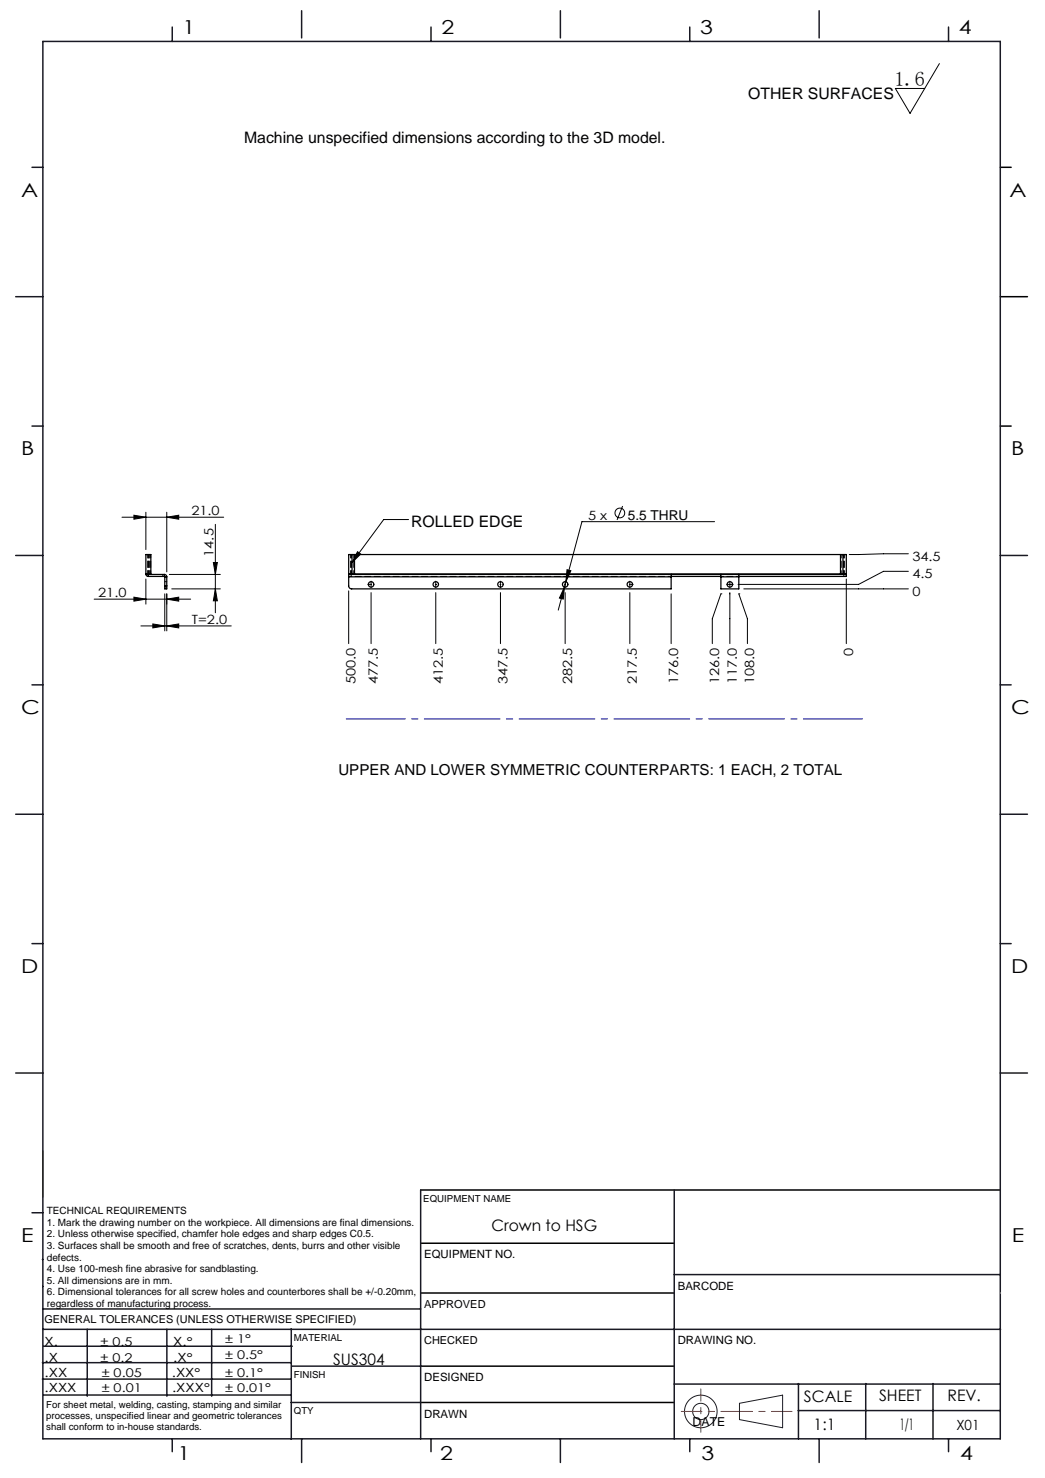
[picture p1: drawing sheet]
<svg xmlns="http://www.w3.org/2000/svg" width="210mm" height="297mm" viewBox="0 0 210 297" stroke-linecap="round" stroke-linejoin="round" font-family="sans-serif">
<g fill="none" stroke="#191924" stroke-width=".2">
<path d="M8.6 231.2v9.4M148.6 282l8.7-1.6v6.5l-8.7-1.6z"/>
<circle cx="140.8" cy="283.6" r="3.3"/>
<circle cx="140.8" cy="283.6" r="1.64"/>
</g>
<path d="M201 33.6h2.2M201 59.6h5.5M201 85.6h2.2M84.5 239.1h116.5M84.6 259.8h50.9M84.6 249.8h50.9M84.6 274.5h50.9M84.5 281.8h51" fill="none" stroke="#000" stroke-width=".3"/>
<path d="M136.9 283.6h22.3" fill="none" stroke="#f00" stroke-width=".2" stroke-dasharray="6.3 1.3 1.3 1.3" stroke-dashoffset="2.2"/>
<path d="M140.8 287.8v-8.7" fill="none" stroke="#f00" stroke-width=".2" stroke-dasharray="6.3 1.3 1.3 1.3" stroke-dashoffset="3.9"/>
<g fill="none" stroke="#191924" stroke-width=".3">
<path d="M8.6 8.3h192.4v280.8h-192.4zM34.6 5.4v2.9M60.6 2.2v5.4M86.6 5.4v2.9M112.6 2.2v5.4M138.6 5.4v2.9M164.6 2.2v5.4M190.6 5.4v2.9M6.4 33.6h2.2M3.2 59.6h5.4M6.4 85.6h2.2M3.2 111.6h5.4"/>
<path d="M201 111.6h5.5M6.4 137.6h2.2M201 137.6h2.2M3.2 163.6h5.4M201 163.6h5.5M6.4 189.6h2.2M201 189.6h2.2M3.2 215.6h5.4M201 215.6h5.5M84.5 239.1v50M135.5 239.1v50M6.4 243.7h2.2"/>
<path d="M8.5 253.1h.1M8.6 258.5h.1M135.5 256.1h65.5M8.5 277.1h49.9M8.5 273.8h49.9M8.6 267.1h75.9M8.6 263h75.9M8.8 270.5h49.9M17.5 267.1v13.5M33.5 267.1v13.5M42.5 267.1v13.5M58.5 267.1v22.1"/>
<path d="M58.6 274.5h26M84.6 267.1h116.5M135.5 278.1h65.5M160.5 278v11.1M174 278v11.1M187.5 278v11.1M8.8 280.3h49.7M34.6 289.1v2.6M58.5 281.8h26M60.6 289.1v4.8M86.6 289.1v2.6M112.6 289.1v4.8"/>
<path d="M138.6 289.1v2.6M160.4 283.5h40.6M164.6 289.1v4.8M190.6 289.1v2.6"/>
</g>
<path d="M201 259.8h.1" fill="none" stroke="#c0c0c0" stroke-width=".2"/>
<g fill="none" stroke="#000" stroke-width=".2">
<path d="M188.8 12.8l-5.9 10-3-5h5.9M24.5 103.9h20.5M26.9 120l2.4 .4-2.4 .4zM26.9 103.5l2.4 .4-2.4 .4zM29.3 116.4v5M29.3 102.9v7.5M33.1 119.3v7.5M33.5 119.3v7.5M33.5 103.9l2.4-.4v.8zM33.5 102.9v12M34 115.4h10.3M34.5 118.3h9.8"/>
<path d="M42.9 113h.8l-.4 2.4zM43.3 118.3l.4 2.4h-.8zM43.3 105.4v17.7M70.1 118.7v10.6M71.8 110.9l.7 .4-1.8 1.7zM74.6 119.1v10.2M82.1 104.4h-5l-6.4 8.6M87.5 117.4h.2M87.6 117.3v.2M87.6 119.1v10.2M100.6 119.1v10.2M113.4 118l-.2 2.4-.8-.2z"/>
<path d="M113.6 119.1v10.2M113.9 114.5l.8 .2-1 2.2zM125.1 101.7l-1.1 2.8M126.6 119.1v10.2M134.9 119.3v10M143.6 104.8h-26.7l-4.7 17.8M144.9 119.3h.1M144.9 119.3l-1.8 5v5M146.6 117.4h.2M146.7 119.1v10.2M146.7 117.3v.2M148.5 119.3h.1"/>
<path d="M148.5 119.3l1.7 5v5M149.5 118.3h33M170.1 116.4v12.9M182.5 114.8h-5l-5 2.6h-24.2M182.5 111.3l-11.8 .1M18.9 120.4h19.4M28.3 125.8h18.2M30.7 125.4l2.4 .4-2.4 .4zM33.5 125.8l2.4-.4v.8zM33.5 120.4l2.4-.4v.8z"/>
<circle cx="124.6" cy="103.1" r=".98"/>
</g>
<g fill="none" stroke="#000" stroke-width=".2" stroke-dasharray="15.2 1.3 1.3 1.3">
<path d="M74.4 117.4h-.5M74.6 117.4v-.1M74.6 117.4h-.1M74.6 117.4v.1M74.6 117.4h.1M74.6 117.2v-.4M74.6 117.6v.5M87.6 117.2v-.4M87.6 117.6v.5M100.6 117.4v-.1M100.6 117.4h-.1M100.6 117.4v.1"/>
<path d="M100.6 117.4h.1M100.6 117.2v-.4M100.6 117.6v.5M113.6 117.4v-.1M113.6 117.4h-.1M113.6 117.4v.1M113.6 117.4h.1M113.6 117.2v-.4M113.6 117.6v.5M126.6 117.4v-.1M126.6 117.4h-.1M126.6 117.4v.1"/>
<path d="M126.6 117.4h.1M126.6 117.2v-.4M126.6 117.6v.5M126.8 117.4h.4M146.5 117.4h-.5M146.7 117.2v-.4M146.7 117.6v.5M146.9 117.4h.4"/>
</g>
<path d="M69.6 144.5h103.7" fill="none" stroke="#00f" stroke-width=".2" stroke-dasharray="15.2 1.3 1.3 1.3" stroke-dashoffset="3.4"/>
<g fill="#000">
<path d="M71.8 110.9l.7 .4-1.8 1.7z"/>
<path d="M26.9 103.5l2.4 .4-2.4 .4zM33.5 103.9l2.4-.4v.8z"/>
<path d="M42.9 113h.8l-.4 2.4zM43.3 118.3l.4 2.4h-.8z"/>
<path d="M113.4 118l-1 2.2 .8 .2zM113.9 114.5l-.2 2.4 1-2.2z"/>
<path d="M33.5 125.8l2.4-.4v.8zM30.7 125.4l2.4 .4-2.4 .4z"/>
<path d="M33.5 120.4l2.4-.4v.8zM26.9 120l2.4 .4-2.4 .4z"/>
</g>
<g fill="none" stroke="#000" stroke-width=".25">
<path d="M29.3 111.4h1v4h-1zM29.3 115.4l.2 .3 .3 .1M29.7 115.4h.1M29.8 115.8h3.2M29.8 115.4v.4M29.8 115.4h3.2M33 115.8l.1 .1M33 115.4l.4 .2 .1 .3M33 115.4v.4M33.1 117.7v.6h.4v-.6M33.1 117.7h.4M33.1 115.9h.4"/>
<path d="M33.1 115.9v1.8M33.5 115.9v1.8M70.1 115.9v1.8a.6 .6 0 0 0 .6 .6h64.2v-2.4M70.1 115.9h64.8M70.6 115.4h.1M70.7 111.4h-.6v4h.6M70.7 111.4v4M70.7 111.4h98.7M70.7 115.4h98.7M71.2 111.4v4M134.9 115.4v.5M134.9 115.8h10"/>
<path d="M144.9 115.4v.5M144.9 115.9v2.4h3.6v-2.4M144.9 115.9h3.6M148.5 115.4v.5M148.5 115.8h21.6v-.4h-100v.5M168.9 111.4v4M169.4 111.4h.7v4h-.7M169.4 111.4v4M169.6 115.4h.1"/>
<circle cx="74.6" cy="117.4" r=".55"/>
<circle cx="87.6" cy="117.4" r=".55"/>
<circle cx="100.6" cy="117.4" r=".55"/>
<circle cx="113.6" cy="117.4" r=".55"/>
<circle cx="126.6" cy="117.4" r=".55"/>
<circle cx="146.7" cy="117.4" r=".55"/>
</g>
<g fill="none" stroke="#000" stroke-width=".2" stroke-dasharray="1.3 .6" stroke-dashoffset=".6">
<path d="M29.7 115.4v-4M29.7 111.4v4M29.9 115.4v-4M30.1 111.4v4M30.3 115.4v-4M70.1 115.8h64.8M70.5 111.4v4M70.6 115.4v-4M71.1 111.4v4M169 115.4v-4M169.5 111.4v4M169.6 111.4v4"/>
<path d="M169.7 115.4v-4"/>
</g>
<path d="M32.7 115.8v-.4M33.1 118h.4M33.5 116.9h-.4M70.6 115.8v-.4M169.6 115.4v.4" fill="none" stroke="#000" stroke-width=".2" stroke-dasharray="1.3 .6"/>
<path d="M144.9 115.8h3.6" fill="none" stroke="#000" stroke-width=".2" stroke-dasharray="1.3 .6" stroke-dashoffset=".7"/>
<text font-size="4.1" x="179.7" y="17.2">1.6</text>
<g font-size="3.9">
<text x="36.7" y="6.9">1</text>
<text x="88.7" y="6.9">2</text>
<text x="140.7" y="6.9">3</text>
<text x="192.7" y="6.9">4</text>
<text x="4.2" y="39.5">A</text>
<text x="202.9" y="39.5">A</text>
<text x="4.2" y="91.5">B</text>
<text x="203.2" y="91.5">B</text>
<text x="4.2" y="143.5">C</text>
<text x="203.2" y="143.5">C</text>
<text x="4.2" y="195.5">D</text>
<text x="203.2" y="195.5">D</text>
<text x="4.2" y="249.6">E</text>
<text x="203.3" y="249.6">E</text>
<text x="35.7" y="293.4">1</text>
<text x="88.4" y="293.4">2</text>
<text x="141" y="293.4">3</text>
<text x="193" y="293.4">4</text>
</g>
<g font-size="3.2">
<text x="150.4" y="20">OTHER SURFACES</text>
<text x="49" y="28.8">Machine unspecified dimensions according to the 3D model.</text>
<text x="82.6" y="105.9">ROLLED EDGE</text>
<text x="98.8" y="247.3">Crown to HSG</text>
<text x="67" y="274.2">SUS304</text>
<text x="161.6" y="281.7">SCALE</text>
<text x="176.7" y="281.5">SHEET</text>
<text x="190.4" y="281.5">REV.</text>
<text x="163.5" y="287.3">1:1</text>
<text x="180.8" y="287.3">1/1</text>
</g>
<text font-size="3" x="68" y="155.7">UPPER AND LOWER SYMMETRIC COUNTERPARTS: 1 EACH, 2 TOTAL</text>
<text font-size="2.8" x="192.2" y="287.3">X01</text>
<text font-size="2.7" x="126.2" y="104.4">5.5 THRU</text>
<g font-size="2.6">
<text x="38.5" y="103.6">21.0</text>
<text x="118.2" y="104.4">5 x</text>
<text x="42.9" y="111.9" transform="rotate(-90 42.9 111.9)">14.5</text>
<text x="183.4" y="112.7">34.5</text>
<text x="183.4" y="119.7">0</text>
<text x="183.4" y="116.2">4.5</text>
<text x="19.7" y="120">21.0</text>
<text x="38.6" y="125.4">T=2.0</text>
<text x="171.5" y="131.8" transform="rotate(-90 171.5 131.8)">0</text>
<text x="71.5" y="137.5" transform="rotate(-90 71.5 137.5)">500.0</text>
<text x="76" y="137.5" transform="rotate(-90 76 137.5)">477.5</text>
<text x="89" y="137.5" transform="rotate(-90 89 137.5)">412.5</text>
<text x="102" y="137.5" transform="rotate(-90 102 137.5)">347.5</text>
<text x="115" y="137.5" transform="rotate(-90 115 137.5)">282.5</text>
<text x="128" y="137.5" transform="rotate(-90 128 137.5)">217.5</text>
<text x="136.3" y="137.5" transform="rotate(-90 136.3 137.5)">176.0</text>
<text x="144.5" y="137.5" transform="rotate(-90 144.5 137.5)">126.0</text>
<text x="148.1" y="137.5" transform="rotate(-90 148.1 137.5)">117.0</text>
<text x="151.6" y="137.5" transform="rotate(-90 151.6 137.5)">108.0</text>
</g>
<g font-size="2.5">
<text x="8.9" y="273.6">.X</text>
<text x="8.9" y="270.4">X.</text>
<text x="34.8" y="273.7">.X°</text>
<text x="34.8" y="270.5">X.°</text>
<text x="9" y="276.7">.XX</text>
<text x="9" y="279.7">.XXX</text>
<text x="34.5" y="276.7">.XX°</text>
<text x="34.6" y="279.8">.XXX°</text>
<text x="139.2" y="286.6">DATE</text>
</g>
<g font-size="2.4">
<text x="45.2" y="270">± 1°</text>
<text x="20.2" y="270.4">± 0.5</text>
<text x="20.2" y="273.7">± 0.2</text>
<text x="45.2" y="273.2">± 0.5°</text>
<text x="20.4" y="279.7">± 0.01</text>
<text x="20.4" y="276.7">± 0.05</text>
<text x="45.2" y="276.7">± 0.1°</text>
<text x="45.2" y="279.7">± 0.01°</text>
</g>
<g font-size="2.3">
<text x="85.2" y="252.9">EQUIPMENT NO.</text>
<text x="136.2" y="259.2">BARCODE</text>
<text x="136.2" y="270.2">DRAWING NO.</text>
<text x="85.2" y="277.6">DESIGNED</text>
<text x="85.2" y="284.9">DRAWN</text>
</g>
<g font-size="2.2">
<text x="85.2" y="262.8">APPROVED</text>
<text x="8.9" y="265.9">GENERAL TOLERANCES (UNLESS OTHERWISE SPECIFIED)</text>
<text x="85.2" y="270.1">CHECKED</text>
</g>
<g font-size="2">
<text x="9.4" y="244">TECHNICAL REQUIREMENTS</text>
<text x="9.4" y="246.3">1. Mark the drawing number on the workpiece. All dimensions are final dimensions.</text>
<text x="9.4" y="248.6">2. Unless otherwise specified, chamfer hole edges and sharp edges C0.5.</text>
<text x="9.4" y="251">3. Surfaces shall be smooth and free of scratches, dents, burrs and other visible</text>
<text x="9.4" y="253.3">defects.</text>
<text x="9.4" y="255.6">4. Use 100-mesh fine abrasive for sandblasting.</text>
<text x="9.4" y="258">5. All dimensions are in mm.</text>
<text x="9.4" y="260.3">6. Dimensional tolerances for all screw holes and counterbores shall be +/-0.20mm,</text>
<text x="9.4" y="262.6">regardless of manufacturing process.</text>
</g>
<g font-size="1.9">
<text x="85.1" y="241.5">EQUIPMENT NAME</text>
<text x="59.1" y="269.5">MATERIAL</text>
<text x="59.1" y="276.9">FINISH</text>
<text x="9.3" y="282.9">For sheet metal, welding, casting, stamping and similar</text>
<text x="9.3" y="285.1">processes, unspecified linear and geometric tolerances</text>
<text x="9.3" y="287.4">shall conform to in-house standards.</text>
<text x="59.1" y="284.2">QTY</text>
</g>
</svg>
